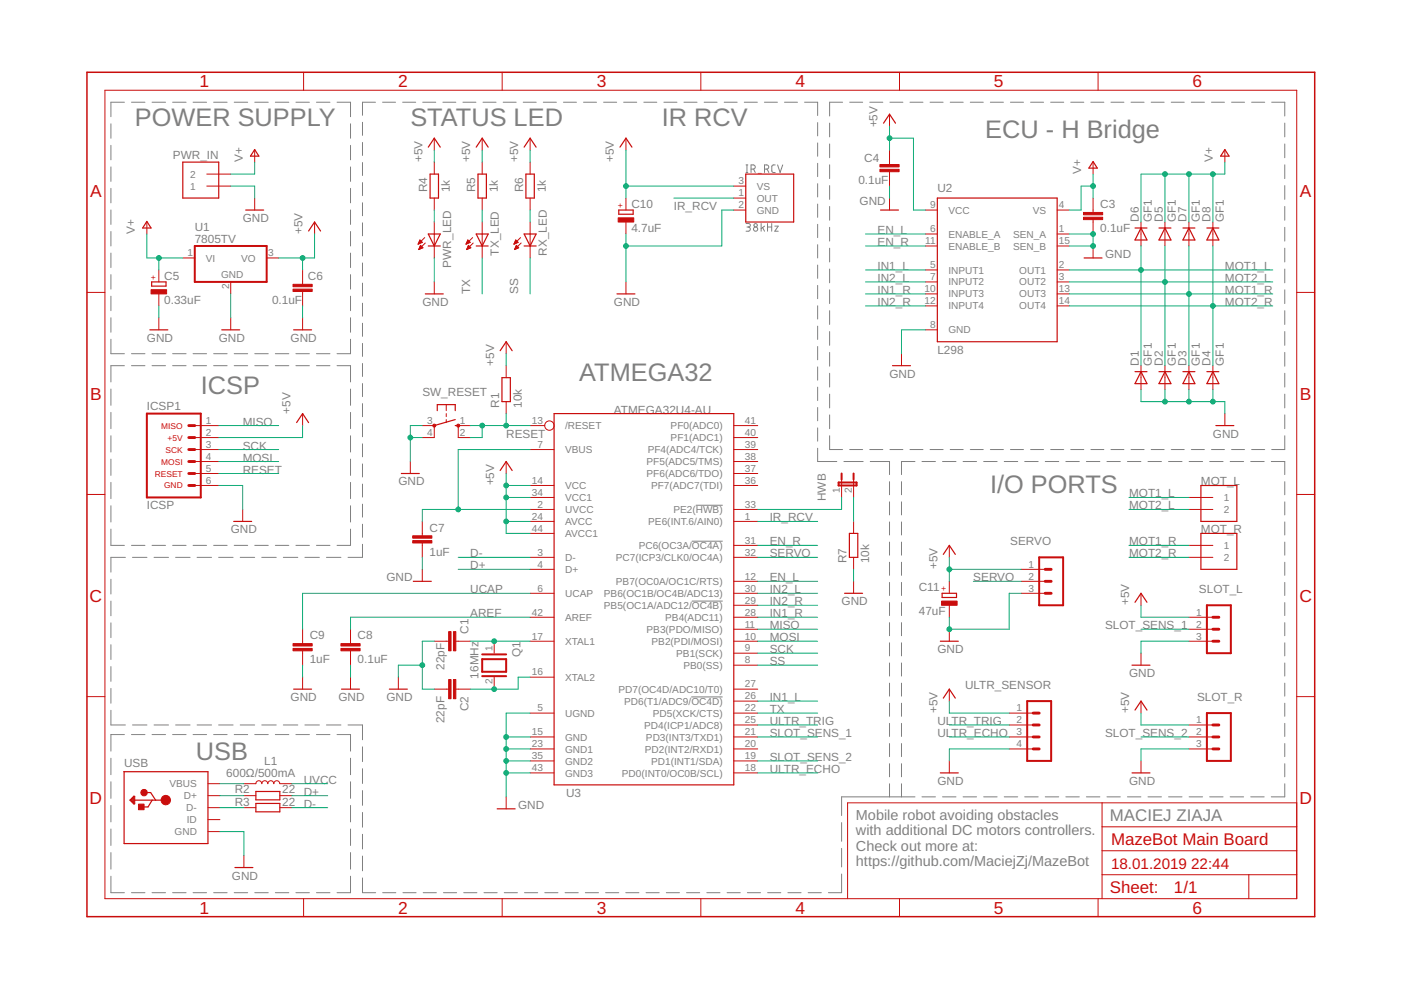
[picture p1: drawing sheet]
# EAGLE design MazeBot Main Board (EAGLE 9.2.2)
FRAME1 (A4L-LOC): AUTHOR: MACIEJ ZIAJA

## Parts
C1  22pF  C-EU025-024X044  [C025-024X044]
C2  22pF  C-EU025-024X044  [C025-024X044]
C3  0.1uF  C-EU025-024X044  [C025-024X044]
C4  0.1uF  C-EU025-024X044  [C025-024X044]
C5  0.33uF  CPOL-EUUD-4X5,8  [UD-4X5,8_NICHICON]
C6  0.1uF  C-EU025-024X044  [C025-024X044]
C7  1uF  C-EU025-024X044  [C025-024X044]
C8  0.1uF  C-EU025-024X044  [C025-024X044]
C9  1uF  C-EU025-024X044  [C025-024X044]
C10  4.7uF  CPOL-EUUD-6,3X8,8  [UD-6,3X5,8_NICHICON]
C11  47uF  CPOL-EUUD-6,3X8,8  [UD-6,3X5,8_NICHICON]
D1  GF1  [SMA-DO214AC]
D2  GF1  [SMA-DO214AC]
D3  GF1  [SMA-DO214AC]
D4  GF1  [SMA-DO214AC]
D5  GF1  [SMA-DO214AC]
D6  GF1  [SMA-DO214AC]
D7  GF1  [SMA-DO214AC]
D8  GF1  [SMA-DO214AC]
HWB  JP1E  [JP1]
ICSP1  ARDUINO_CONN-ICSP  [CONN-2X03]
IR_RCV  38kHz  TSOP38238  [TSOP382]
L1  600Ω/500mA  INDUCTOR-0805-3.3UH  [0805]
MOT_L  1X2-3.5MM  [1X2-3.5MM]
MOT_R  1X2-3.5MM  [1X2-3.5MM]
PWR_IN  1X2-3.5MM  [1X2-3.5MM]
PWR_LED  LEDCHIP-LED0805  [CHIP-LED0805]
Q1  16MHz  XTAL/S  [QS]
R1  10k  RR1206  [R1206]
R2  22  RR1206  [R1206]
R3  22  RR1206  [R1206]
R4  1k  RR1206  [R1206]
R5  1k  RR1206  [R1206]
R6  1k  RR1206  [R1206]
R7  10k  RR1206  [R1206]
RX_LED  LEDCHIP-LED0805  [CHIP-LED0805]
SERVO  MA03-1  [MA03-1]
SLOT_L  MA03-1  [MA03-1]
SLOT_R  MA03-1  [MA03-1]
SW_RESET  10-XX  [B3F-10XX]
TX_LED  LEDCHIP-LED0805  [CHIP-LED0805]
U1  7805TV  [TO220V]
U2  L298  [MULTIWATT-15]
U3  ATMEGA32U4-AU  [TQFP44]
ULTR_SENSOR  MA04-1  [MA04-1]
USB  USBMINIB  [USB-MINIB]

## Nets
+5V: C4.1 C6.1 C10.+ C11.+ ICSP1.2 IR_RCV.3(VS) R1.2 R4.2 R5.2 R6.2 SERVO.1 SLOT_L.1 SLOT_R.1 U1.3(VO) U2.9(VCC) U3.14(VCC) U3.24(AVCC) U3.34(VCC1) U3.44(AVCC1) ULTR_SENSOR.1
AREF: C8.1 U3.42(AREF)
D+: R2.1 U3.4(D+)
D-: R3.1 U3.3(D-)
EN_L: U2.6(ENABLE_A) U3.12(PB7(OC0A/OC1C/RTS))
EN_R: U2.11(ENABLE_B) U3.31(PC6(OC3A/!OC4A))
GND: C1.1 C2.2 C3.2 C4.2 C5.- C6.2 C7.2 C8.2 C9.2 C10.- C11.- D1.A D2.A D3.A D4.A ICSP1.6 IR_RCV.2(GND) PWR_IN.1 PWR_LED.C R7.1 SERVO.3 SLOT_L.3 SLOT_R.3 SW_RESET.3(P) SW_RESET.4(P1) U1.2(GND) U2.1(SEN_A) U2.8(GND) U2.15(SEN_B) U3.5(UGND) U3.15(GND) U3.23(GND1) U3.35(GND2) U3.43(GND3) ULTR_SENSOR.4 USB.GND
IN1_L: U2.5(INPUT1) U3.26(PD6(T1/ADC9/!OC4D))
IN1_R: U2.10(INPUT3) U3.28(PB4(ADC11))
IN2_L: U2.7(INPUT2) U3.30(PB6(OC1B/OC4B/ADC13))
IN2_R: U2.12(INPUT4) U3.29(PB5(OC1A/ADC12/!OC4B))
IR_RCV: IR_RCV.1(OUT) U3.1(PE6(INT.6/AIN0))
MISO: ICSP1.1 U3.11(PB3(PDO/MISO))
MOSI: ICSP1.4 U3.10(PB2(PDI/MOSI))
MOT1_L: D1.K(C) D6.A MOT_L.1 U2.2(OUT1)
MOT1_R: D3.K(C) D7.A MOT_R.1 U2.13(OUT3)
MOT2_L: D2.K(C) D5.A MOT_L.2 U2.3(OUT2)
MOT2_R: D4.K(C) D8.A MOT_R.2 U2.14(OUT4)
N$1: C1.2 Q1.1 U3.17(XTAL1)
N$2: C2.1 Q1.2 U3.16(XTAL2)
N$3: PWR_LED.A R4.1
N$4: R2.2 USB.D+
N$5: R3.2 USB.D-
N$6: R5.1 TX_LED.A
N$7: R6.1 RX_LED.A
N$8: HWB.1 U3.33(PE2(!HWB))
N$9: HWB.2 R7.2
N$10: L1.1 USB.VBUS
RESET: ICSP1.5 R1.1 SW_RESET.1(S) SW_RESET.2(S1) U3.13(/RESET)
SCK: ICSP1.3 U3.9(PB1(SCK))
SERVO: SERVO.2 U3.32(PC7(ICP3/CLK0/OC4A))
SLOT_SENS_1: SLOT_L.2 U3.21(PD3(INT3/TXD1))
SLOT_SENS_2: SLOT_R.2 U3.19(PD1(INT1/SDA))
SS: RX_LED.C U3.8(PB0(SS))
TX: TX_LED.C U3.22(PD5(XCK/CTS))
UCAP: C9.1 U3.6(UCAP)
ULTR_ECHO: U3.18(PD0(INT0/OC0B/SCL)) ULTR_SENSOR.3
ULTR_TRIG: U3.25(PD4(ICP1/ADC8)) ULTR_SENSOR.2
UVCC: C7.1 L1.2 U3.2(UVCC) U3.7(VBUS)
V+: C3.1 C5.+ D5.K(C) D6.K(C) D7.K(C) D8.K(C) PWR_IN.2 U1.1(VI) U2.4(VS)
Unconnected: U3.20(PD2(INT2/RXD1)) U3.27(PD7(OC4D/ADC10/T0)) U3.36(PF7(ADC7(TDI)) U3.37(PF6(ADC6/TDO)) U3.38(PF5(ADC5/TMS)) U3.39(PF4(ADC4/TCK)) U3.40(PF1(ADC1)) U3.41(PF0(ADC0)) USB.ID

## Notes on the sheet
- POWER SUPPLY | STATUS LED | IR RCV
- ECU - H Bridge
- ATMEGA32
- ICSP
- I/O PORTS
- USB
- Mobile robot avoiding obstacles
  with additional DC motors controllers.
  Check out more at:
  https://github.com/MaciejZj/MazeBot

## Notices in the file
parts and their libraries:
SparkFun-Sensors: Licensing: Creative Commons ShareAlike 4.0 International - https://creativecommons.org/licenses/by-sa/4.0
